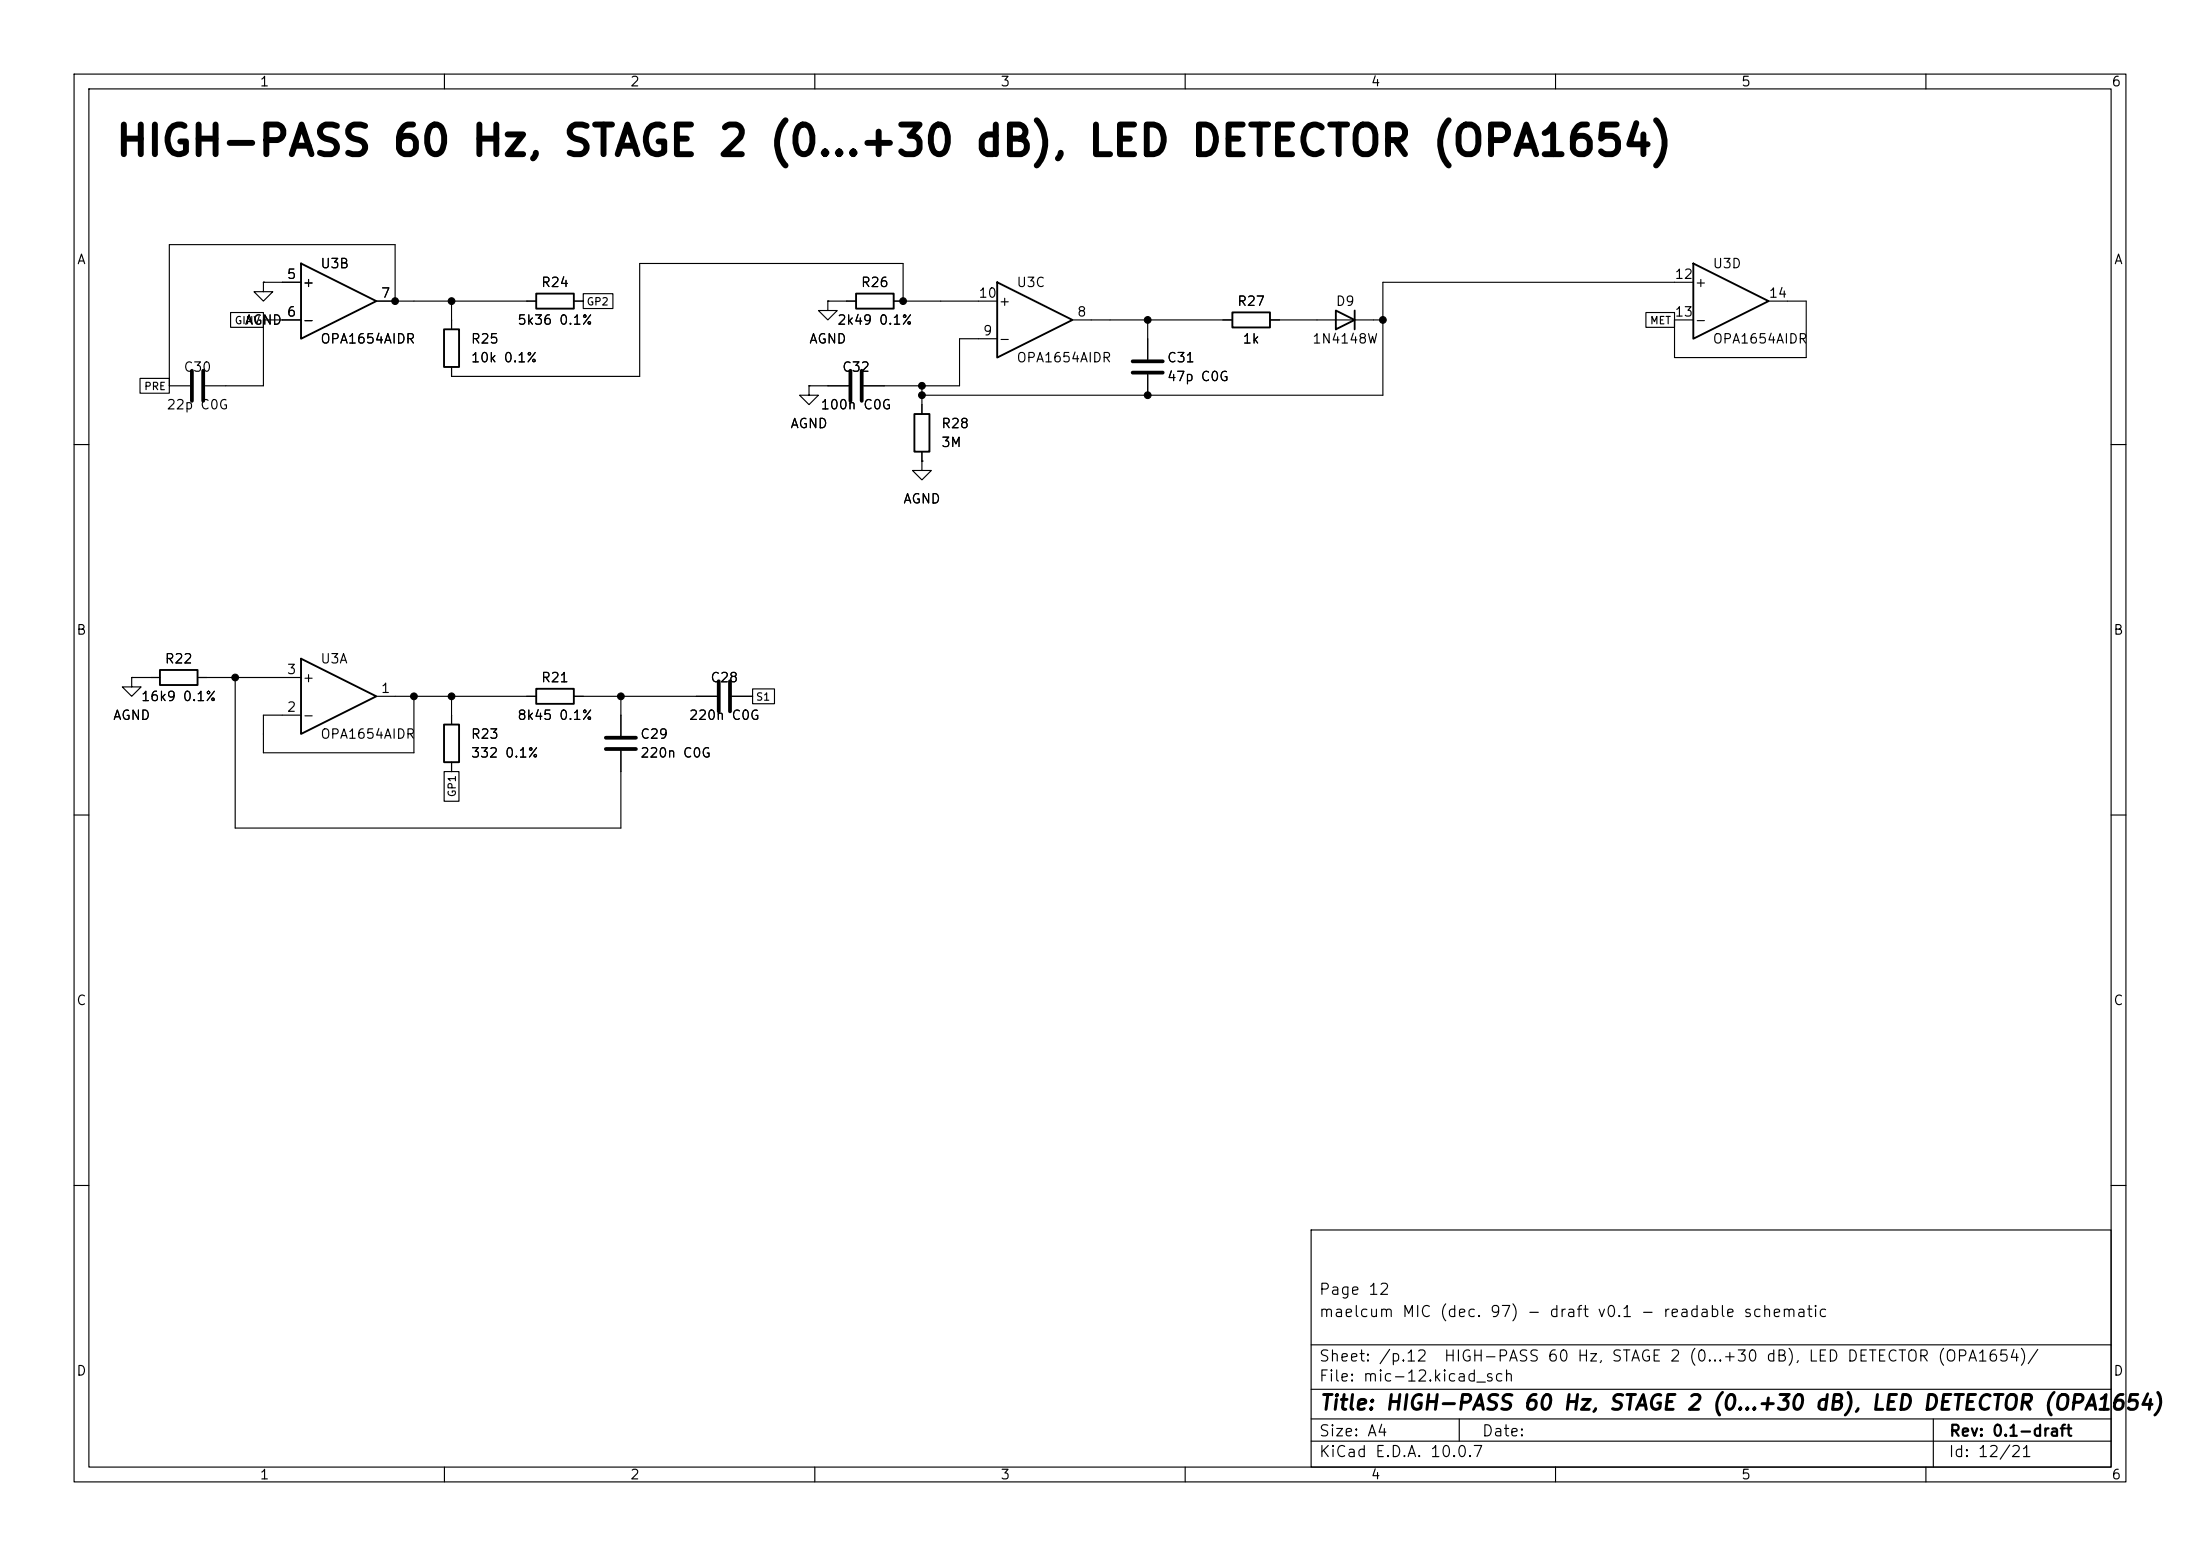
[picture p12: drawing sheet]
(kicad_sch
 (version 20260101)
 (generator "eeschema")
 (generator_version "10.0")
 (paper "A4")
 (title_block
  (title "HIGH-PASS 60 Hz, STAGE 2 (0...+30 dB), LED DETECTOR (OPA1654)")
  (rev "0.1-draft")
  (comment 1 "maelcum MIC (dec. 97) - draft v0.1 - readable schematic")
  (comment 2 "Page 12"))
 (lib_symbols
  (symbol
   "Amplifier_Operational:TL074"
   (pin_names
    (offset 0.127)) (exclude_from_sim no) (in_bom yes) (on_board yes)
   (in_pos_files yes)
   (duplicate_pin_numbers_are_jumpers no)
   (property
    "Reference"
    "U" (at 0 5.08 0) (show_name no) (do_not_autoplace no) (effects (font (size 1.27 1.27)) (justify left)))
   (property
    "Value"
    "TL074" (at 0 -5.08 0) (show_name no) (do_not_autoplace no) (effects (font (size 1.27 1.27)) (justify left)))
   (property
    "Footprint"
    "" (at -1.27 2.54 0) (show_name no) (do_not_autoplace no) (hide yes) (effects (font (size 1.27 1.27))))
   (property
    "Datasheet"
    "http://www.ti.com/lit/ds/symlink/tl071.pdf" (at 1.27 5.08 0) (show_name no) (do_not_autoplace no) (hide yes) (effects (font (size 1.27 1.27))))
   (property
    "Description"
    "Quad Low-Noise JFET-Input Operational Amplifiers, DIP-14/SOIC-14" (at 0 0 0) (show_name no) (do_not_autoplace no) (hide yes) (effects (font (size 1.27 1.27))))
   (property
    "ki_locked"
    "" (at 0 0 0) (show_name no) (do_not_autoplace no) (effects (font (size 1.27 1.27))))
   (property
    "ki_keywords"
    "quad opamp" (at 0 0 0) (show_name no) (do_not_autoplace no) (hide yes) (effects (font (size 1.27 1.27))))
   (property
    "ki_fp_filters"
    "SOIC*3.9x8.7mm*P1.27mm* DIP*W7.62mm* TSSOP*4.4x5mm*P0.65mm* SSOP*5.3x6.2mm*P0.65mm* MSOP*3x3mm*P0.5mm*" (at 0 0 0) (show_name no) (do_not_autoplace no) (hide yes) (effects (font (size 1.27 1.27))))
   (symbol
    "TL074_1_1"
    (polyline (pts (xy -5.08 5.08) (xy 5.08 0) (xy -5.08 -5.08) (xy -5.08 5.08)) (stroke (width 0.254) (type default)) (fill (type background)))
    (pin
    output
    line (at 7.62 0 180) (length 2.54) (name
    "" (effects (font (size 1.27 1.27)))) (number
    "1" (effects (font (size 1.27 1.27)))))
    (pin
    input
    line (at -7.62 -2.54 0) (length 2.54) (name
    "-" (effects (font (size 1.27 1.27)))) (number
    "2" (effects (font (size 1.27 1.27)))))
    (pin
    input
    line (at -7.62 2.54 0) (length 2.54) (name
    "+" (effects (font (size 1.27 1.27)))) (number
    "3" (effects (font (size 1.27 1.27))))))
   (symbol
    "TL074_2_1"
    (polyline (pts (xy -5.08 5.08) (xy 5.08 0) (xy -5.08 -5.08) (xy -5.08 5.08)) (stroke (width 0.254) (type default)) (fill (type background)))
    (pin
    input
    line (at -7.62 2.54 0) (length 2.54) (name
    "+" (effects (font (size 1.27 1.27)))) (number
    "5" (effects (font (size 1.27 1.27)))))
    (pin
    input
    line (at -7.62 -2.54 0) (length 2.54) (name
    "-" (effects (font (size 1.27 1.27)))) (number
    "6" (effects (font (size 1.27 1.27)))))
    (pin
    output
    line (at 7.62 0 180) (length 2.54) (name
    "" (effects (font (size 1.27 1.27)))) (number
    "7" (effects (font (size 1.27 1.27))))))
   (symbol
    "TL074_3_1"
    (polyline (pts (xy -5.08 5.08) (xy 5.08 0) (xy -5.08 -5.08) (xy -5.08 5.08)) (stroke (width 0.254) (type default)) (fill (type background)))
    (pin
    output
    line (at 7.62 0 180) (length 2.54) (name
    "" (effects (font (size 1.27 1.27)))) (number
    "8" (effects (font (size 1.27 1.27)))))
    (pin
    input
    line (at -7.62 -2.54 0) (length 2.54) (name
    "-" (effects (font (size 1.27 1.27)))) (number
    "9" (effects (font (size 1.27 1.27)))))
    (pin
    input
    line (at -7.62 2.54 0) (length 2.54) (name
    "+" (effects (font (size 1.27 1.27)))) (number
    "10" (effects (font (size 1.27 1.27))))))
   (symbol
    "TL074_4_1"
    (polyline (pts (xy -5.08 5.08) (xy 5.08 0) (xy -5.08 -5.08) (xy -5.08 5.08)) (stroke (width 0.254) (type default)) (fill (type background)))
    (pin
    input
    line (at -7.62 2.54 0) (length 2.54) (name
    "+" (effects (font (size 1.27 1.27)))) (number
    "12" (effects (font (size 1.27 1.27)))))
    (pin
    input
    line (at -7.62 -2.54 0) (length 2.54) (name
    "-" (effects (font (size 1.27 1.27)))) (number
    "13" (effects (font (size 1.27 1.27)))))
    (pin
    output
    line (at 7.62 0 180) (length 2.54) (name
    "" (effects (font (size 1.27 1.27)))) (number
    "14" (effects (font (size 1.27 1.27))))))
   (symbol
    "TL074_5_1"
    (pin
    power_in
    line (at -2.54 7.62 270) (length 3.81) (name
    "V+" (effects (font (size 1.27 1.27)))) (number
    "4" (effects (font (size 1.27 1.27)))))
    (pin
    power_in
    line (at -2.54 -7.62 90) (length 3.81) (name
    "V-" (effects (font (size 1.27 1.27)))) (number
    "11" (effects (font (size 1.27 1.27))))))
   (embedded_fonts no))
  (symbol
   "power:GND"
   (power global)
   (pin_numbers (hide yes))
   (pin_names
    (offset 0) (hide yes)) (exclude_from_sim no) (in_bom yes) (on_board yes)
   (in_pos_files yes)
   (duplicate_pin_numbers_are_jumpers no)
   (property
    "Reference"
    "#PWR" (at 0 -6.35 0) (show_name no) (do_not_autoplace no) (hide yes) (effects (font (size 1.27 1.27))))
   (property
    "Value"
    "GND" (at 0 -3.81 0) (show_name no) (do_not_autoplace no) (effects (font (size 1.27 1.27))))
   (property
    "Footprint"
    "" (at 0 0 0) (show_name no) (do_not_autoplace no) (hide yes) (effects (font (size 1.27 1.27))))
   (property
    "Datasheet"
    "" (at 0 0 0) (show_name no) (do_not_autoplace no) (hide yes) (effects (font (size 1.27 1.27))))
   (property
    "Description"
    "Power symbol creates a global label with name \"GND\" , ground" (at 0 0 0) (show_name no) (do_not_autoplace no) (hide yes) (effects (font (size 1.27 1.27))))
   (property
    "ki_keywords"
    "global power" (at 0 0 0) (show_name no) (do_not_autoplace no) (hide yes) (effects (font (size 1.27 1.27))))
   (symbol
    "GND_0_1"
    (polyline (pts (xy 0 0) (xy 0 -1.27) (xy 1.27 -1.27) (xy 0 -2.54) (xy -1.27 -1.27) (xy 0 -1.27)) (stroke (width 0) (type default)) (fill (type none))))
   (symbol
    "GND_1_1"
    (pin
    power_in
    line (at 0 0 270) (length 0) (name
    "" (effects (font (size 1.27 1.27)))) (number
    "1" (effects (font (size 1.27 1.27))))))
   (embedded_fonts no))
  (symbol
   "Device:C"
   (pin_numbers (hide yes))
   (pin_names
    (offset 0.254)) (exclude_from_sim no) (in_bom yes) (on_board yes)
   (in_pos_files yes)
   (duplicate_pin_numbers_are_jumpers no)
   (property
    "Reference"
    "C" (at 0.635 2.54 0) (show_name no) (do_not_autoplace no) (effects (font (size 1.27 1.27)) (justify left)))
   (property
    "Value"
    "C" (at 0.635 -2.54 0) (show_name no) (do_not_autoplace no) (effects (font (size 1.27 1.27)) (justify left)))
   (property
    "Footprint"
    "" (at 0.9652 -3.81 0) (show_name no) (do_not_autoplace no) (hide yes) (effects (font (size 1.27 1.27))))
   (property
    "Datasheet"
    "" (at 0 0 0) (show_name no) (do_not_autoplace no) (hide yes) (effects (font (size 1.27 1.27))))
   (property
    "Description"
    "Unpolarized capacitor" (at 0 0 0) (show_name no) (do_not_autoplace no) (hide yes) (effects (font (size 1.27 1.27))))
   (property
    "ki_keywords"
    "cap capacitor" (at 0 0 0) (show_name no) (do_not_autoplace no) (hide yes) (effects (font (size 1.27 1.27))))
   (property
    "ki_fp_filters"
    "C_*" (at 0 0 0) (show_name no) (do_not_autoplace no) (hide yes) (effects (font (size 1.27 1.27))))
   (symbol
    "C_0_1"
    (polyline (pts (xy -2.032 0.762) (xy 2.032 0.762)) (stroke (width 0.508) (type default)) (fill (type none)))
    (polyline (pts (xy -2.032 -0.762) (xy 2.032 -0.762)) (stroke (width 0.508) (type default)) (fill (type none))))
   (symbol
    "C_1_1"
    (pin
    passive
    line (at 0 3.81 270) (length 2.794) (name
    "" (effects (font (size 1.27 1.27)))) (number
    "1" (effects (font (size 1.27 1.27)))))
    (pin
    passive
    line (at 0 -3.81 90) (length 2.794) (name
    "" (effects (font (size 1.27 1.27)))) (number
    "2" (effects (font (size 1.27 1.27))))))
   (embedded_fonts no))
  (symbol
   "Device:R"
   (pin_numbers (hide yes))
   (pin_names
    (offset 0)) (exclude_from_sim no) (in_bom yes) (on_board yes)
   (in_pos_files yes)
   (duplicate_pin_numbers_are_jumpers no)
   (property
    "Reference"
    "R" (at 2.032 0 90) (show_name no) (do_not_autoplace no) (effects (font (size 1.27 1.27))))
   (property
    "Value"
    "R" (at 0 0 90) (show_name no) (do_not_autoplace no) (effects (font (size 1.27 1.27))))
   (property
    "Footprint"
    "" (at -1.778 0 90) (show_name no) (do_not_autoplace no) (hide yes) (effects (font (size 1.27 1.27))))
   (property
    "Datasheet"
    "" (at 0 0 0) (show_name no) (do_not_autoplace no) (hide yes) (effects (font (size 1.27 1.27))))
   (property
    "Description"
    "Resistor" (at 0 0 0) (show_name no) (do_not_autoplace no) (hide yes) (effects (font (size 1.27 1.27))))
   (property
    "ki_keywords"
    "R res resistor" (at 0 0 0) (show_name no) (do_not_autoplace no) (hide yes) (effects (font (size 1.27 1.27))))
   (property
    "ki_fp_filters"
    "R_*" (at 0 0 0) (show_name no) (do_not_autoplace no) (hide yes) (effects (font (size 1.27 1.27))))
   (symbol
    "R_0_1"
    (rectangle (start -1.016 -2.54) (end 1.016 2.54) (stroke (width 0.254) (type default)) (fill (type none))))
   (symbol
    "R_1_1"
    (pin
    passive
    line (at 0 3.81 270) (length 1.27) (name
    "" (effects (font (size 1.27 1.27)))) (number
    "1" (effects (font (size 1.27 1.27)))))
    (pin
    passive
    line (at 0 -3.81 90) (length 1.27) (name
    "" (effects (font (size 1.27 1.27)))) (number
    "2" (effects (font (size 1.27 1.27))))))
   (embedded_fonts no))
  (symbol
   "Diode:1N4148W"
   (pin_numbers (hide yes))
   (pin_names (hide yes)) (exclude_from_sim no) (in_bom yes) (on_board yes)
   (in_pos_files yes)
   (duplicate_pin_numbers_are_jumpers no)
   (property
    "Reference"
    "D" (at 0 2.54 0) (show_name no) (do_not_autoplace no) (effects (font (size 1.27 1.27))))
   (property
    "Value"
    "1N4148W" (at 0 -2.54 0) (show_name no) (do_not_autoplace no) (effects (font (size 1.27 1.27))))
   (property
    "Footprint"
    "Diode_SMD:D_SOD-123" (at 0 -4.445 0) (show_name no) (do_not_autoplace no) (hide yes) (effects (font (size 1.27 1.27))))
   (property
    "Datasheet"
    "https://www.vishay.com/docs/85748/1n4148w.pdf" (at 0 0 0) (show_name no) (do_not_autoplace no) (hide yes) (effects (font (size 1.27 1.27))))
   (property
    "Description"
    "75V 0.15A Fast Switching Diode, SOD-123" (at 0 0 0) (show_name no) (do_not_autoplace no) (hide yes) (effects (font (size 1.27 1.27))))
   (property
    "Sim.Device"
    "D" (at 0 0 0) (show_name no) (do_not_autoplace no) (hide yes) (effects (font (size 1.27 1.27))))
   (property
    "Sim.Pins"
    "1=K 2=A" (at 0 0 0) (show_name no) (do_not_autoplace no) (hide yes) (effects (font (size 1.27 1.27))))
   (property
    "ki_keywords"
    "diode" (at 0 0 0) (show_name no) (do_not_autoplace no) (hide yes) (effects (font (size 1.27 1.27))))
   (property
    "ki_fp_filters"
    "D*SOD?123*" (at 0 0 0) (show_name no) (do_not_autoplace no) (hide yes) (effects (font (size 1.27 1.27))))
   (symbol
    "1N4148W_0_1"
    (polyline (pts (xy -1.27 1.27) (xy -1.27 -1.27)) (stroke (width 0.254) (type default)) (fill (type none)))
    (polyline (pts (xy 1.27 1.27) (xy 1.27 -1.27) (xy -1.27 0) (xy 1.27 1.27)) (stroke (width 0.254) (type default)) (fill (type none)))
    (polyline (pts (xy 1.27 0) (xy -1.27 0)) (stroke (width 0) (type default)) (fill (type none))))
   (symbol
    "1N4148W_1_1"
    (pin
    passive
    line (at -3.81 0 0) (length 2.54) (name
    "K" (effects (font (size 1.27 1.27)))) (number
    "1" (effects (font (size 1.27 1.27)))))
    (pin
    passive
    line (at 3.81 0 180) (length 2.54) (name
    "A" (effects (font (size 1.27 1.27)))) (number
    "2" (effects (font (size 1.27 1.27))))))
   (embedded_fonts no)))
 (text
  "HIGH-PASS 60 Hz, STAGE 2 (0...+30 dB), LED DETECTOR (OPA1654)"
  (exclude_from_sim no)
  (at 15.24 21.59 0)
  (effects (font (size 4 4)
    (bold yes)) (justify left bottom)))
 (symbol
  (lib_id "Amplifier_Operational:TL074")
  (at 45.72 40.64 0)
  (unit 2)
  (body_style 1)
  (exclude_from_sim no)
  (in_bom yes)
  (on_board yes)
  (dnp no)
  (property
   "Reference"
   "U3" (at 43.18 35.56 0) (effects (font (size 1.27 1.27)) (justify left)))
  (property
   "Value"
   "OPA1654AIDR" (at 43.18 45.72 0) (effects (font (size 1.27 1.27)) (justify left)))
  (property
   "Footprint"
   "Package_SO:SOIC-14_3.9x8.7mm_P1.27mm" (at 45.72 40.64 0) (effects (font (size 1.27 1.27)) (justify left) (hide yes)))
  (property
   "Datasheet"
   "" (at 45.72 40.64 0) (effects (font (size 1.27 1.27)) (justify left) (hide yes)))
  (property
   "Nota"
   "passa-alto, stadio 2 (pot GAIN 5k sul cavo: GP1-GINV-GP2), superdiodo e buffer del LED" (at 45.72 40.64 0) (effects (font (size 1.27 1.27)) (justify left) (hide yes)))
  (pin
   "5")
  (pin
   "6")
  (pin
   "7")
  (instances (project
    "mic" (path
    "/5cabb6df-eb66-5854-b013-2a2de3529069/47860aed-a8f6-5bf4-a1bf-5a4bdbec0830" (reference "U3") (unit 2)))))
 (wire
  (pts (xy 38.1 38.1) (xy 35.56 38.1))
  (stroke (width 0) (type default)))
 (symbol
  (lib_id "power:GND")
  (at 35.56 38.1 0)
  (unit 1)
  (body_style 1)
  (exclude_from_sim no)
  (in_bom yes)
  (on_board yes)
  (dnp no)
  (property
   "Reference"
   "#PWR001" (at 35.56 38.1 0) (effects (font (size 1.27 1.27)) (justify left) (hide yes)))
  (property
   "Value"
   "AGND" (at 35.56 43.18 0) (effects (font (size 1.27 1.27))))
  (property
   "Footprint"
   "" (at 35.56 38.1 0) (effects (font (size 1.27 1.27)) (justify left) (hide yes)))
  (property
   "Datasheet"
   "" (at 35.56 38.1 0) (effects (font (size 1.27 1.27)) (justify left) (hide yes)))
  (pin
   "1")
  (instances (project
    "mic" (path
    "/5cabb6df-eb66-5854-b013-2a2de3529069/47860aed-a8f6-5bf4-a1bf-5a4bdbec0830" (reference "#PWR001") (unit 1)))))
 (wire
  (pts (xy 38.1 43.18) (xy 35.56 43.18))
  (stroke (width 0) (type default)))
 (wire
  (pts (xy 35.56 43.18) (xy 35.56 52.07))
  (stroke (width 0) (type default)))
 (symbol
  (lib_id "Device:C")
  (at 26.67 52.07 270)
  (unit 1)
  (body_style 1)
  (exclude_from_sim no)
  (in_bom yes)
  (on_board yes)
  (dnp no)
  (property
   "Reference"
   "C30" (at 26.67 49.53 90) (effects (font (size 1.27 1.27))))
  (property
   "Value"
   "22p C0G" (at 26.67 54.61 90) (effects (font (size 1.27 1.27))))
  (property
   "Footprint"
   "Capacitor_SMD:C_0805_2012Metric" (at 26.67 52.07 0) (effects (font (size 1.27 1.27)) (justify left) (hide yes)))
  (property
   "Datasheet"
   "" (at 26.67 52.07 0) (effects (font (size 1.27 1.27)) (justify left) (hide yes)))
  (pin
   "1")
  (pin
   "2")
  (instances (project
    "mic" (path
    "/5cabb6df-eb66-5854-b013-2a2de3529069/47860aed-a8f6-5bf4-a1bf-5a4bdbec0830" (reference "C30") (unit 1)))))
 (wire
  (pts (xy 35.56 52.07) (xy 30.48 52.07))
  (stroke (width 0) (type default)))
 (wire
  (pts (xy 53.34 40.64) (xy 55.88 40.64))
  (stroke (width 0) (type default)))
 (symbol
  (lib_id "Device:R")
  (at 60.96 46.99 0)
  (unit 1)
  (body_style 1)
  (exclude_from_sim no)
  (in_bom yes)
  (on_board yes)
  (dnp no)
  (property
   "Reference"
   "R25" (at 63.5 45.72 0) (effects (font (size 1.27 1.27)) (justify left)))
  (property
   "Value"
   "10k 0.1%" (at 63.5 48.26 0) (effects (font (size 1.27 1.27)) (justify left)))
  (property
   "Footprint"
   "Resistor_SMD:R_0805_2012Metric" (at 60.96 46.99 0) (effects (font (size 1.27 1.27)) (justify left) (hide yes)))
  (property
   "Datasheet"
   "" (at 60.96 46.99 0) (effects (font (size 1.27 1.27)) (justify left) (hide yes)))
  (pin
   "1")
  (pin
   "2")
  (instances (project
    "mic" (path
    "/5cabb6df-eb66-5854-b013-2a2de3529069/47860aed-a8f6-5bf4-a1bf-5a4bdbec0830" (reference "R25") (unit 1)))))
 (symbol
  (lib_id "Device:R")
  (at 74.93 40.64 270)
  (unit 1)
  (body_style 1)
  (exclude_from_sim no)
  (in_bom yes)
  (on_board yes)
  (dnp no)
  (property
   "Reference"
   "R24" (at 74.93 38.1 90) (effects (font (size 1.27 1.27))))
  (property
   "Value"
   "5k36 0.1%" (at 74.93 43.18 90) (effects (font (size 1.27 1.27))))
  (property
   "Footprint"
   "Resistor_SMD:R_0805_2012Metric" (at 74.93 40.64 0) (effects (font (size 1.27 1.27)) (justify left) (hide yes)))
  (property
   "Datasheet"
   "" (at 74.93 40.64 0) (effects (font (size 1.27 1.27)) (justify left) (hide yes)))
  (pin
   "1")
  (pin
   "2")
  (instances (project
    "mic" (path
    "/5cabb6df-eb66-5854-b013-2a2de3529069/47860aed-a8f6-5bf4-a1bf-5a4bdbec0830" (reference "R24") (unit 1)))))
 (wire
  (pts (xy 55.88 40.64) (xy 60.96 40.64))
  (stroke (width 0) (type default)))
 (wire
  (pts (xy 60.96 40.64) (xy 60.96 43.18))
  (stroke (width 0) (type default)))
 (wire
  (pts (xy 60.96 40.64) (xy 71.12 40.64))
  (stroke (width 0) (type default)))
 (junction
  (at 60.96 40.64)
  (diameter 0)
  (color 0 0 0 0))
 (symbol
  (lib_id "Amplifier_Operational:TL074")
  (at 139.7 43.18 0)
  (unit 3)
  (body_style 1)
  (exclude_from_sim no)
  (in_bom yes)
  (on_board yes)
  (dnp no)
  (property
   "Reference"
   "U3" (at 137.16 38.1 0) (effects (font (size 1.27 1.27)) (justify left)))
  (property
   "Value"
   "OPA1654AIDR" (at 137.16 48.26 0) (effects (font (size 1.27 1.27)) (justify left)))
  (property
   "Footprint"
   "Package_SO:SOIC-14_3.9x8.7mm_P1.27mm" (at 139.7 43.18 0) (effects (font (size 1.27 1.27)) (justify left) (hide yes)))
  (property
   "Datasheet"
   "" (at 139.7 43.18 0) (effects (font (size 1.27 1.27)) (justify left) (hide yes)))
  (property
   "Nota"
   "passa-alto, stadio 2 (pot GAIN 5k sul cavo: GP1-GINV-GP2), superdiodo e buffer del LED" (at 139.7 43.18 0) (effects (font (size 1.27 1.27)) (justify left) (hide yes)))
  (pin
   "8")
  (pin
   "9")
  (pin
   "10")
  (instances (project
    "mic" (path
    "/5cabb6df-eb66-5854-b013-2a2de3529069/47860aed-a8f6-5bf4-a1bf-5a4bdbec0830" (reference "U3") (unit 3)))))
 (wire
  (pts (xy 147.32 43.18) (xy 149.86 43.18))
  (stroke (width 0) (type default)))
 (symbol
  (lib_id "Device:C")
  (at 154.94 49.53 0)
  (unit 1)
  (body_style 1)
  (exclude_from_sim no)
  (in_bom yes)
  (on_board yes)
  (dnp no)
  (property
   "Reference"
   "C31" (at 157.48 48.26 0) (effects (font (size 1.27 1.27)) (justify left)))
  (property
   "Value"
   "47p C0G" (at 157.48 50.8 0) (effects (font (size 1.27 1.27)) (justify left)))
  (property
   "Footprint"
   "Capacitor_SMD:C_0805_2012Metric" (at 154.94 49.53 0) (effects (font (size 1.27 1.27)) (justify left) (hide yes)))
  (property
   "Datasheet"
   "" (at 154.94 49.53 0) (effects (font (size 1.27 1.27)) (justify left) (hide yes)))
  (pin
   "1")
  (pin
   "2")
  (instances (project
    "mic" (path
    "/5cabb6df-eb66-5854-b013-2a2de3529069/47860aed-a8f6-5bf4-a1bf-5a4bdbec0830" (reference "C31") (unit 1)))))
 (symbol
  (lib_id "Device:R")
  (at 168.91 43.18 90)
  (unit 1)
  (body_style 1)
  (exclude_from_sim no)
  (in_bom yes)
  (on_board yes)
  (dnp no)
  (property
   "Reference"
   "R27" (at 168.91 40.64 90) (effects (font (size 1.27 1.27))))
  (property
   "Value"
   "1k" (at 168.91 45.72 90) (effects (font (size 1.27 1.27))))
  (property
   "Footprint"
   "Resistor_SMD:R_0805_2012Metric" (at 168.91 43.18 0) (effects (font (size 1.27 1.27)) (justify left) (hide yes)))
  (property
   "Datasheet"
   "" (at 168.91 43.18 0) (effects (font (size 1.27 1.27)) (justify left) (hide yes)))
  (pin
   "1")
  (pin
   "2")
  (instances (project
    "mic" (path
    "/5cabb6df-eb66-5854-b013-2a2de3529069/47860aed-a8f6-5bf4-a1bf-5a4bdbec0830" (reference "R27") (unit 1)))))
 (symbol
  (lib_id "Diode:1N4148W")
  (at 181.61 43.18 180)
  (unit 1)
  (body_style 1)
  (exclude_from_sim no)
  (in_bom yes)
  (on_board yes)
  (dnp no)
  (property
   "Reference"
   "D9" (at 181.61 40.64 0) (effects (font (size 1.27 1.27))))
  (property
   "Value"
   "1N4148W" (at 181.61 45.72 0) (effects (font (size 1.27 1.27))))
  (property
   "Footprint"
   "Diode_SMD:D_SOD-123" (at 181.61 43.18 0) (effects (font (size 1.27 1.27)) (justify left) (hide yes)))
  (property
   "Datasheet"
   "" (at 181.61 43.18 0) (effects (font (size 1.27 1.27)) (justify left) (hide yes)))
  (pin
   "1")
  (pin
   "2")
  (instances (project
    "mic" (path
    "/5cabb6df-eb66-5854-b013-2a2de3529069/47860aed-a8f6-5bf4-a1bf-5a4bdbec0830" (reference "D9") (unit 1)))))
 (wire
  (pts (xy 149.86 43.18) (xy 154.94 43.18))
  (stroke (width 0) (type default)))
 (wire
  (pts (xy 154.94 43.18) (xy 154.94 45.72))
  (stroke (width 0) (type default)))
 (wire
  (pts (xy 154.94 43.18) (xy 165.1 43.18))
  (stroke (width 0) (type default)))
 (wire
  (pts (xy 172.72 43.18) (xy 177.8 43.18))
  (stroke (width 0) (type default)))
 (junction
  (at 154.94 43.18)
  (diameter 0)
  (color 0 0 0 0))
 (wire
  (pts (xy 132.08 40.64) (xy 127 40.64))
  (stroke (width 0) (type default)))
 (symbol
  (lib_id "Device:R")
  (at 118.11 40.64 270)
  (unit 1)
  (body_style 1)
  (exclude_from_sim no)
  (in_bom yes)
  (on_board yes)
  (dnp no)
  (property
   "Reference"
   "R26" (at 118.11 38.1 90) (effects (font (size 1.27 1.27))))
  (property
   "Value"
   "2k49 0.1%" (at 118.11 43.18 90) (effects (font (size 1.27 1.27))))
  (property
   "Footprint"
   "Resistor_SMD:R_0805_2012Metric" (at 118.11 40.64 0) (effects (font (size 1.27 1.27)) (justify left) (hide yes)))
  (property
   "Datasheet"
   "" (at 118.11 40.64 0) (effects (font (size 1.27 1.27)) (justify left) (hide yes)))
  (pin
   "1")
  (pin
   "2")
  (instances (project
    "mic" (path
    "/5cabb6df-eb66-5854-b013-2a2de3529069/47860aed-a8f6-5bf4-a1bf-5a4bdbec0830" (reference "R26") (unit 1)))))
 (wire
  (pts (xy 127 40.64) (xy 121.92 40.64))
  (stroke (width 0) (type default)))
 (wire
  (pts (xy 111.76 40.64) (xy 114.3 40.64))
  (stroke (width 0) (type default)))
 (symbol
  (lib_id "power:GND")
  (at 111.76 40.64 0)
  (unit 1)
  (body_style 1)
  (exclude_from_sim no)
  (in_bom yes)
  (on_board yes)
  (dnp no)
  (property
   "Reference"
   "#PWR002" (at 111.76 40.64 0) (effects (font (size 1.27 1.27)) (justify left) (hide yes)))
  (property
   "Value"
   "AGND" (at 111.76 45.72 0) (effects (font (size 1.27 1.27))))
  (property
   "Footprint"
   "" (at 111.76 40.64 0) (effects (font (size 1.27 1.27)) (justify left) (hide yes)))
  (property
   "Datasheet"
   "" (at 111.76 40.64 0) (effects (font (size 1.27 1.27)) (justify left) (hide yes)))
  (pin
   "1")
  (instances (project
    "mic" (path
    "/5cabb6df-eb66-5854-b013-2a2de3529069/47860aed-a8f6-5bf4-a1bf-5a4bdbec0830" (reference "#PWR002") (unit 1)))))
 (wire
  (pts (xy 132.08 45.72) (xy 129.54 45.72))
  (stroke (width 0) (type default)))
 (wire
  (pts (xy 129.54 45.72) (xy 129.54 52.07))
  (stroke (width 0) (type default)))
 (symbol
  (lib_id "Device:R")
  (at 124.46 58.42 0)
  (unit 1)
  (body_style 1)
  (exclude_from_sim no)
  (in_bom yes)
  (on_board yes)
  (dnp no)
  (property
   "Reference"
   "R28" (at 127 57.15 0) (effects (font (size 1.27 1.27)) (justify left)))
  (property
   "Value"
   "3M" (at 127 59.69 0) (effects (font (size 1.27 1.27)) (justify left)))
  (property
   "Footprint"
   "Resistor_SMD:R_0805_2012Metric" (at 124.46 58.42 0) (effects (font (size 1.27 1.27)) (justify left) (hide yes)))
  (property
   "Datasheet"
   "" (at 124.46 58.42 0) (effects (font (size 1.27 1.27)) (justify left) (hide yes)))
  (property
   "Nota"
   "release 0,3 s (dec. 81)" (at 124.46 58.42 0) (effects (font (size 1.27 1.27)) (justify left) (hide yes)))
  (pin
   "1")
  (pin
   "2")
  (instances (project
    "mic" (path
    "/5cabb6df-eb66-5854-b013-2a2de3529069/47860aed-a8f6-5bf4-a1bf-5a4bdbec0830" (reference "R28") (unit 1)))))
 (symbol
  (lib_id "Device:C")
  (at 115.57 52.07 270)
  (unit 1)
  (body_style 1)
  (exclude_from_sim no)
  (in_bom yes)
  (on_board yes)
  (dnp no)
  (property
   "Reference"
   "C32" (at 115.57 49.53 90) (effects (font (size 1.27 1.27))))
  (property
   "Value"
   "100n C0G" (at 115.57 54.61 90) (effects (font (size 1.27 1.27))))
  (property
   "Footprint"
   "Capacitor_SMD:C_1206_3216Metric" (at 115.57 52.07 0) (effects (font (size 1.27 1.27)) (justify left) (hide yes)))
  (property
   "Datasheet"
   "" (at 115.57 52.07 0) (effects (font (size 1.27 1.27)) (justify left) (hide yes)))
  (property
   "Nota"
   "hold: niente altro sul nodo (sim/meter)" (at 115.57 52.07 0) (effects (font (size 1.27 1.27)) (justify left) (hide yes)))
  (pin
   "1")
  (pin
   "2")
  (instances (project
    "mic" (path
    "/5cabb6df-eb66-5854-b013-2a2de3529069/47860aed-a8f6-5bf4-a1bf-5a4bdbec0830" (reference "C32") (unit 1)))))
 (wire
  (pts (xy 129.54 52.07) (xy 124.46 52.07))
  (stroke (width 0) (type default)))
 (wire
  (pts (xy 124.46 52.07) (xy 124.46 54.61))
  (stroke (width 0) (type default)))
 (wire
  (pts (xy 124.46 52.07) (xy 119.38 52.07))
  (stroke (width 0) (type default)))
 (junction
  (at 124.46 52.07)
  (diameter 0)
  (color 0 0 0 0))
 (symbol
  (lib_id "power:GND")
  (at 124.46 62.23 0)
  (unit 1)
  (body_style 1)
  (exclude_from_sim no)
  (in_bom yes)
  (on_board yes)
  (dnp no)
  (property
   "Reference"
   "#PWR003" (at 124.46 62.23 0) (effects (font (size 1.27 1.27)) (justify left) (hide yes)))
  (property
   "Value"
   "AGND" (at 124.46 67.31 0) (effects (font (size 1.27 1.27))))
  (property
   "Footprint"
   "" (at 124.46 62.23 0) (effects (font (size 1.27 1.27)) (justify left) (hide yes)))
  (property
   "Datasheet"
   "" (at 124.46 62.23 0) (effects (font (size 1.27 1.27)) (justify left) (hide yes)))
  (pin
   "1")
  (instances (project
    "mic" (path
    "/5cabb6df-eb66-5854-b013-2a2de3529069/47860aed-a8f6-5bf4-a1bf-5a4bdbec0830" (reference "#PWR003") (unit 1)))))
 (wire
  (pts (xy 111.76 52.07) (xy 109.22 52.07))
  (stroke (width 0) (type default)))
 (symbol
  (lib_id "power:GND")
  (at 109.22 52.07 0)
  (unit 1)
  (body_style 1)
  (exclude_from_sim no)
  (in_bom yes)
  (on_board yes)
  (dnp no)
  (property
   "Reference"
   "#PWR004" (at 109.22 52.07 0) (effects (font (size 1.27 1.27)) (justify left) (hide yes)))
  (property
   "Value"
   "AGND" (at 109.22 57.15 0) (effects (font (size 1.27 1.27))))
  (property
   "Footprint"
   "" (at 109.22 52.07 0) (effects (font (size 1.27 1.27)) (justify left) (hide yes)))
  (property
   "Datasheet"
   "" (at 109.22 52.07 0) (effects (font (size 1.27 1.27)) (justify left) (hide yes)))
  (pin
   "1")
  (instances (project
    "mic" (path
    "/5cabb6df-eb66-5854-b013-2a2de3529069/47860aed-a8f6-5bf4-a1bf-5a4bdbec0830" (reference "#PWR004") (unit 1)))))
 (symbol
  (lib_id "Amplifier_Operational:TL074")
  (at 233.68 40.64 0)
  (unit 4)
  (body_style 1)
  (exclude_from_sim no)
  (in_bom yes)
  (on_board yes)
  (dnp no)
  (property
   "Reference"
   "U3" (at 231.14 35.56 0) (effects (font (size 1.27 1.27)) (justify left)))
  (property
   "Value"
   "OPA1654AIDR" (at 231.14 45.72 0) (effects (font (size 1.27 1.27)) (justify left)))
  (property
   "Footprint"
   "Package_SO:SOIC-14_3.9x8.7mm_P1.27mm" (at 233.68 40.64 0) (effects (font (size 1.27 1.27)) (justify left) (hide yes)))
  (property
   "Datasheet"
   "" (at 233.68 40.64 0) (effects (font (size 1.27 1.27)) (justify left) (hide yes)))
  (property
   "Nota"
   "passa-alto, stadio 2 (pot GAIN 5k sul cavo: GP1-GINV-GP2), superdiodo e buffer del LED" (at 233.68 40.64 0) (effects (font (size 1.27 1.27)) (justify left) (hide yes)))
  (pin
   "12")
  (pin
   "13")
  (pin
   "14")
  (instances (project
    "mic" (path
    "/5cabb6df-eb66-5854-b013-2a2de3529069/47860aed-a8f6-5bf4-a1bf-5a4bdbec0830" (reference "U3") (unit 4)))))
 (symbol
  (lib_id "Amplifier_Operational:TL074")
  (at 45.72 93.98 0)
  (unit 1)
  (body_style 1)
  (exclude_from_sim no)
  (in_bom yes)
  (on_board yes)
  (dnp no)
  (property
   "Reference"
   "U3" (at 43.18 88.9 0) (effects (font (size 1.27 1.27)) (justify left)))
  (property
   "Value"
   "OPA1654AIDR" (at 43.18 99.06 0) (effects (font (size 1.27 1.27)) (justify left)))
  (property
   "Footprint"
   "Package_SO:SOIC-14_3.9x8.7mm_P1.27mm" (at 45.72 93.98 0) (effects (font (size 1.27 1.27)) (justify left) (hide yes)))
  (property
   "Datasheet"
   "" (at 45.72 93.98 0) (effects (font (size 1.27 1.27)) (justify left) (hide yes)))
  (property
   "Nota"
   "passa-alto, stadio 2 (pot GAIN 5k sul cavo: GP1-GINV-GP2), superdiodo e buffer del LED" (at 45.72 93.98 0) (effects (font (size 1.27 1.27)) (justify left) (hide yes)))
  (pin
   "1")
  (pin
   "2")
  (pin
   "3")
  (instances (project
    "mic" (path
    "/5cabb6df-eb66-5854-b013-2a2de3529069/47860aed-a8f6-5bf4-a1bf-5a4bdbec0830" (reference "U3") (unit 1)))))
 (wire
  (pts (xy 53.34 93.98) (xy 55.88 93.98))
  (stroke (width 0) (type default)))
 (symbol
  (lib_id "Device:R")
  (at 60.96 100.33 0)
  (unit 1)
  (body_style 1)
  (exclude_from_sim no)
  (in_bom yes)
  (on_board yes)
  (dnp no)
  (property
   "Reference"
   "R23" (at 63.5 99.06 0) (effects (font (size 1.27 1.27)) (justify left)))
  (property
   "Value"
   "332 0.1%" (at 63.5 101.6 0) (effects (font (size 1.27 1.27)) (justify left)))
  (property
   "Footprint"
   "Resistor_SMD:R_0805_2012Metric" (at 60.96 100.33 0) (effects (font (size 1.27 1.27)) (justify left) (hide yes)))
  (property
   "Datasheet"
   "" (at 60.96 100.33 0) (effects (font (size 1.27 1.27)) (justify left) (hide yes)))
  (pin
   "1")
  (pin
   "2")
  (instances (project
    "mic" (path
    "/5cabb6df-eb66-5854-b013-2a2de3529069/47860aed-a8f6-5bf4-a1bf-5a4bdbec0830" (reference "R23") (unit 1)))))
 (symbol
  (lib_id "Device:R")
  (at 74.93 93.98 270)
  (unit 1)
  (body_style 1)
  (exclude_from_sim no)
  (in_bom yes)
  (on_board yes)
  (dnp no)
  (property
   "Reference"
   "R21" (at 74.93 91.44 90) (effects (font (size 1.27 1.27))))
  (property
   "Value"
   "8k45 0.1%" (at 74.93 96.52 90) (effects (font (size 1.27 1.27))))
  (property
   "Footprint"
   "Resistor_SMD:R_0805_2012Metric" (at 74.93 93.98 0) (effects (font (size 1.27 1.27)) (justify left) (hide yes)))
  (property
   "Datasheet"
   "" (at 74.93 93.98 0) (effects (font (size 1.27 1.27)) (justify left) (hide yes)))
  (pin
   "1")
  (pin
   "2")
  (instances (project
    "mic" (path
    "/5cabb6df-eb66-5854-b013-2a2de3529069/47860aed-a8f6-5bf4-a1bf-5a4bdbec0830" (reference "R21") (unit 1)))))
 (symbol
  (lib_id "Device:C")
  (at 83.82 100.33 0)
  (unit 1)
  (body_style 1)
  (exclude_from_sim no)
  (in_bom yes)
  (on_board yes)
  (dnp no)
  (property
   "Reference"
   "C29" (at 86.36 99.06 0) (effects (font (size 1.27 1.27)) (justify left)))
  (property
   "Value"
   "220n C0G" (at 86.36 101.6 0) (effects (font (size 1.27 1.27)) (justify left)))
  (property
   "Footprint"
   "Capacitor_SMD:C_1210_3225Metric" (at 83.82 100.33 0) (effects (font (size 1.27 1.27)) (justify left) (hide yes)))
  (property
   "Datasheet"
   "" (at 83.82 100.33 0) (effects (font (size 1.27 1.27)) (justify left) (hide yes)))
  (pin
   "1")
  (pin
   "2")
  (instances (project
    "mic" (path
    "/5cabb6df-eb66-5854-b013-2a2de3529069/47860aed-a8f6-5bf4-a1bf-5a4bdbec0830" (reference "C29") (unit 1)))))
 (symbol
  (lib_id "Device:C")
  (at 97.79 93.98 270)
  (unit 1)
  (body_style 1)
  (exclude_from_sim no)
  (in_bom yes)
  (on_board yes)
  (dnp no)
  (property
   "Reference"
   "C28" (at 97.79 91.44 90) (effects (font (size 1.27 1.27))))
  (property
   "Value"
   "220n C0G" (at 97.79 96.52 90) (effects (font (size 1.27 1.27))))
  (property
   "Footprint"
   "Capacitor_SMD:C_1210_3225Metric" (at 97.79 93.98 0) (effects (font (size 1.27 1.27)) (justify left) (hide yes)))
  (property
   "Datasheet"
   "" (at 97.79 93.98 0) (effects (font (size 1.27 1.27)) (justify left) (hide yes)))
  (pin
   "1")
  (pin
   "2")
  (instances (project
    "mic" (path
    "/5cabb6df-eb66-5854-b013-2a2de3529069/47860aed-a8f6-5bf4-a1bf-5a4bdbec0830" (reference "C28") (unit 1)))))
 (wire
  (pts (xy 55.88 93.98) (xy 60.96 93.98))
  (stroke (width 0) (type default)))
 (wire
  (pts (xy 60.96 93.98) (xy 60.96 96.52))
  (stroke (width 0) (type default)))
 (wire
  (pts (xy 60.96 93.98) (xy 71.12 93.98))
  (stroke (width 0) (type default)))
 (wire
  (pts (xy 78.74 93.98) (xy 83.82 93.98))
  (stroke (width 0) (type default)))
 (wire
  (pts (xy 83.82 93.98) (xy 83.82 96.52))
  (stroke (width 0) (type default)))
 (wire
  (pts (xy 83.82 93.98) (xy 93.98 93.98))
  (stroke (width 0) (type default)))
 (junction
  (at 60.96 93.98)
  (diameter 0)
  (color 0 0 0 0))
 (junction
  (at 83.82 93.98)
  (diameter 0)
  (color 0 0 0 0))
 (wire
  (pts (xy 38.1 91.44) (xy 33.02 91.44))
  (stroke (width 0) (type default)))
 (symbol
  (lib_id "Device:R")
  (at 24.13 91.44 270)
  (unit 1)
  (body_style 1)
  (exclude_from_sim no)
  (in_bom yes)
  (on_board yes)
  (dnp no)
  (property
   "Reference"
   "R22" (at 24.13 88.9 90) (effects (font (size 1.27 1.27))))
  (property
   "Value"
   "16k9 0.1%" (at 24.13 93.98 90) (effects (font (size 1.27 1.27))))
  (property
   "Footprint"
   "Resistor_SMD:R_0805_2012Metric" (at 24.13 91.44 0) (effects (font (size 1.27 1.27)) (justify left) (hide yes)))
  (property
   "Datasheet"
   "" (at 24.13 91.44 0) (effects (font (size 1.27 1.27)) (justify left) (hide yes)))
  (property
   "Nota"
   "R_fb = R_gnd/2: Butterworth" (at 24.13 91.44 0) (effects (font (size 1.27 1.27)) (justify left) (hide yes)))
  (pin
   "1")
  (pin
   "2")
  (instances (project
    "mic" (path
    "/5cabb6df-eb66-5854-b013-2a2de3529069/47860aed-a8f6-5bf4-a1bf-5a4bdbec0830" (reference "R22") (unit 1)))))
 (wire
  (pts (xy 33.02 91.44) (xy 27.94 91.44))
  (stroke (width 0) (type default)))
 (wire
  (pts (xy 20.32 91.44) (xy 17.78 91.44))
  (stroke (width 0) (type default)))
 (symbol
  (lib_id "power:GND")
  (at 17.78 91.44 0)
  (unit 1)
  (body_style 1)
  (exclude_from_sim no)
  (in_bom yes)
  (on_board yes)
  (dnp no)
  (property
   "Reference"
   "#PWR005" (at 17.78 91.44 0) (effects (font (size 1.27 1.27)) (justify left) (hide yes)))
  (property
   "Value"
   "AGND" (at 17.78 96.52 0) (effects (font (size 1.27 1.27))))
  (property
   "Footprint"
   "" (at 17.78 91.44 0) (effects (font (size 1.27 1.27)) (justify left) (hide yes)))
  (property
   "Datasheet"
   "" (at 17.78 91.44 0) (effects (font (size 1.27 1.27)) (justify left) (hide yes)))
  (pin
   "1")
  (instances (project
    "mic" (path
    "/5cabb6df-eb66-5854-b013-2a2de3529069/47860aed-a8f6-5bf4-a1bf-5a4bdbec0830" (reference "#PWR005") (unit 1)))))
 (wire
  (pts (xy 38.1 96.52) (xy 35.56 96.52))
  (stroke (width 0) (type default)))
 (wire
  (pts (xy 35.56 96.52) (xy 35.56 99.06))
  (stroke (width 0) (type default)))
 (wire
  (pts (xy 55.88 93.98) (xy 55.88 101.6))
  (stroke (width 0) (type default)))
 (wire
  (pts (xy 55.88 101.6) (xy 35.56 101.6))
  (stroke (width 0) (type default)))
 (wire
  (pts (xy 35.56 101.6) (xy 35.56 99.06))
  (stroke (width 0) (type default)))
 (wire
  (pts (xy 31.75 91.44) (xy 31.75 111.76))
  (stroke (width 0) (type default)))
 (wire
  (pts (xy 31.75 111.76) (xy 83.82 111.76))
  (stroke (width 0) (type default)))
 (wire
  (pts (xy 83.82 111.76) (xy 83.82 104.14))
  (stroke (width 0) (type default)))
 (wire
  (pts (xy 121.92 40.64) (xy 121.92 35.56))
  (stroke (width 0) (type default)))
 (wire
  (pts (xy 121.92 35.56) (xy 86.36 35.56))
  (stroke (width 0) (type default)))
 (wire
  (pts (xy 86.36 35.56) (xy 86.36 50.8))
  (stroke (width 0) (type default)))
 (wire
  (pts (xy 86.36 50.8) (xy 60.96 50.8))
  (stroke (width 0) (type default)))
 (wire
  (pts (xy 124.46 53.34) (xy 154.94 53.34))
  (stroke (width 0) (type default)))
 (wire
  (pts (xy 154.94 53.34) (xy 186.69 53.34))
  (stroke (width 0) (type default)))
 (wire
  (pts (xy 186.69 53.34) (xy 186.69 43.18))
  (stroke (width 0) (type default)))
 (wire
  (pts (xy 186.69 43.18) (xy 185.42 43.18))
  (stroke (width 0) (type default)))
 (wire
  (pts (xy 186.69 43.18) (xy 186.69 38.1))
  (stroke (width 0) (type default)))
 (wire
  (pts (xy 186.69 38.1) (xy 226.06 38.1))
  (stroke (width 0) (type default)))
 (wire
  (pts (xy 226.06 43.18) (xy 226.06 48.26))
  (stroke (width 0) (type default)))
 (wire
  (pts (xy 226.06 48.26) (xy 243.84 48.26))
  (stroke (width 0) (type default)))
 (wire
  (pts (xy 243.84 48.26) (xy 243.84 40.64))
  (stroke (width 0) (type default)))
 (wire
  (pts (xy 243.84 40.64) (xy 241.3 40.64))
  (stroke (width 0) (type default)))
 (wire
  (pts (xy 53.34 40.64) (xy 53.34 33.02))
  (stroke (width 0) (type default)))
 (wire
  (pts (xy 53.34 33.02) (xy 22.86 33.02))
  (stroke (width 0) (type default)))
 (wire
  (pts (xy 22.86 33.02) (xy 22.86 52.07))
  (stroke (width 0) (type default)))
 (junction
  (at 55.88 93.98)
  (diameter 0)
  (color 0 0 0 0))
 (junction
  (at 124.46 53.34)
  (diameter 0)
  (color 0 0 0 0))
 (junction
  (at 154.94 53.34)
  (diameter 0)
  (color 0 0 0 0))
 (junction
  (at 186.69 43.18)
  (diameter 0)
  (color 0 0 0 0))
 (junction
  (at 31.75 91.44)
  (diameter 0)
  (color 0 0 0 0))
 (junction
  (at 53.34 40.64)
  (diameter 0)
  (color 0 0 0 0))
 (junction
  (at 121.92 40.64)
  (diameter 0)
  (color 0 0 0 0))
 (global_label
  "GINV"
  (shape passive)
  (at 35.56 43.18 180)
  (fields_autoplaced yes)
  (effects (font (size 1 1)) (justify right)))
 (global_label
  "PRE"
  (shape passive)
  (at 22.86 52.07 180)
  (fields_autoplaced yes)
  (effects (font (size 1 1)) (justify right)))
 (global_label
  "GP2"
  (shape passive)
  (at 78.74 40.64 0)
  (fields_autoplaced yes)
  (effects (font (size 1 1)) (justify left)))
 (global_label
  "MET"
  (shape passive)
  (at 226.06 43.18 180)
  (fields_autoplaced yes)
  (effects (font (size 1 1)) (justify right)))
 (global_label
  "GP1"
  (shape passive)
  (at 60.96 104.14 270)
  (fields_autoplaced yes)
  (effects (font (size 1 1)) (justify right)))
 (global_label
  "S1"
  (shape passive)
  (at 101.6 93.98 0)
  (fields_autoplaced yes)
  (effects (font (size 1 1)) (justify left))))
